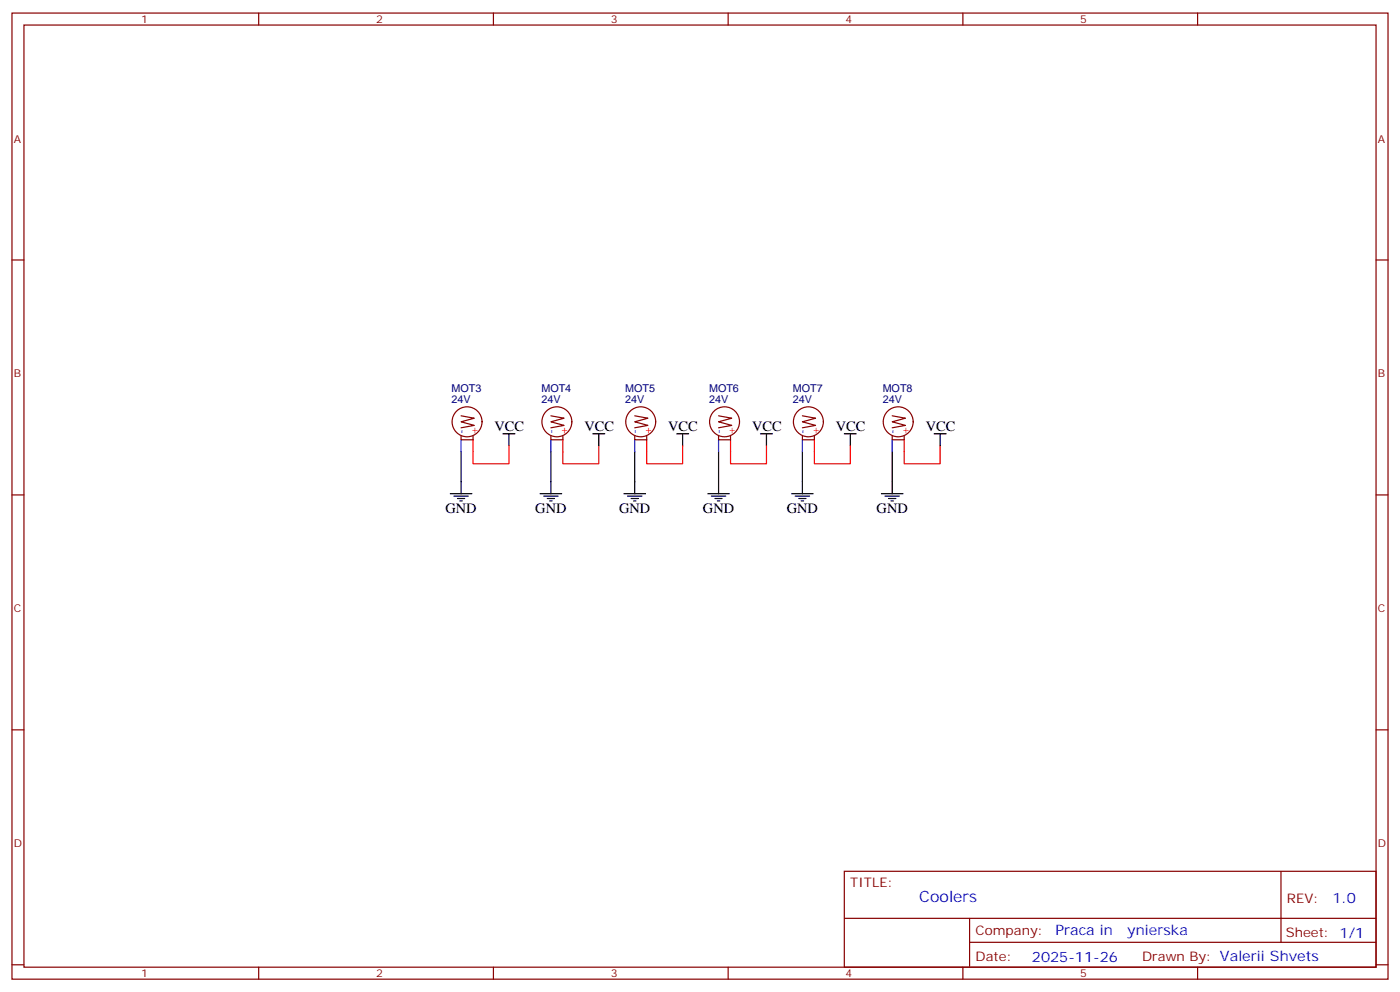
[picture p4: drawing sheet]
<svg xmlns="http://www.w3.org/2000/svg" width="412mm" height="292mm" viewBox="0 0 412 292" stroke-linecap="round" stroke-linejoin="round" font-family="sans-serif">
<g fill="none" stroke="#870000" stroke-width=".35">
<path d="M3.5 3.8h405.4v284.4h-405.4zM7.1 7.4h398.2v277.3h-398.2zM76.2 3.8v3.6M145.3 3.8v3.6M214.5 3.8v3.6M283.6 3.8v3.6M352.8 3.8v3.6M3.5 76.5h3.6M405.3 76.5h3.6M135.8 128.4v1h3.5v-1M135.8 122.4l3.9 .7-3.9 1 3.9 1.1-3.9 .7M162.3 128.4v1h3.5v-1"/>
<path d="M162.3 122.4l3.9 .7-3.9 1 3.9 1.1-3.9 .7M187 128.4v1h3.5v-1M187 122.4l3.9 .7-3.9 1 3.9 1.1-3.9 .7M211.7 128.4v1h3.5v-1M211.7 122.4l3.8 .7-3.8 1 3.8 1.1-3.8 .7M236.4 128.4v1h3.5v-1M236.4 122.4l3.8 .7-3.8 1 3.8 1.1-3.8 .7M262.8 128.4v1h3.5v-1M262.8 122.4l3.9 .7-3.9 1 3.9 1.1-3.9 .7M3.5 145.7h3.6M405.3 145.7h3.6M3.5 214.8h3.6"/>
<path d="M405.3 214.8h3.6M248.7 256.4h156.6v28.3h-156.6zM377.3 256.5v20.8M248.7 270.3h156.5M285.6 277.3h119.6M285.6 270.3v14.1M3.5 284h3.6M76.2 284.7v3.5M145.3 284.7v3.5M214.5 284.7v3.5M283.6 284.7v3.5M352.8 284.7v3.5"/>
<path d="M405.3 284h3.6"/>
<circle cx="137.6" cy="124.1" r="4.4"/>
<circle cx="164" cy="124.1" r="4.4"/>
<circle cx="188.7" cy="124.1" r="4.4"/>
<circle cx="213.4" cy="124.1" r="4.4"/>
<circle cx="238.1" cy="124.1" r="4.4"/>
<circle cx="264.6" cy="124.1" r="4.4"/>
</g>
<g fill="none" stroke="#000" stroke-width=".35">
<path d="M135.8 133v12.3M148.2 127.7h3.5M149.9 127.7v3.5M162.3 133v12.3M174.6 127.7h3.6M176.4 127.7v3.5M187 133v12.3M199.3 127.7h3.5M201.1 127.7v3.5M211.7 133v12.3M224 127.7h3.5M225.8 127.7v3.5"/>
<path d="M236.4 133v12.3M248.7 127.7h3.5M250.5 127.7v3.5M262.8 133v12.3M275.2 127.7h3.5M276.9 127.7v3.5M132.6 145.3h6.4M133.7 146h4.2M134.8 146.7h2.1M135.5 147.4h.7M159.1 145.3h6.4M160.2 146h4.2"/>
<path d="M161.2 146.7h2.1M161.9 147.4h.7M183.8 145.3h6.3M184.9 146h4.2M185.9 146.7h2.1M186.6 147.4h.7M208.5 145.3h6.3M209.5 146h4.3M210.6 146.7h2.1M211.3 147.4h.7M233.2 145.3h6.3M234.2 146h4.3"/>
<path d="M235.3 146.7h2.1M236 147.4h.7M259.6 145.3h6.4M260.7 146h4.2M261.8 146.7h2.1M262.5 147.4h.7"/>
</g>
<path d="M139.3 129.4v7.1h10.6v-5.3M165.8 129.4v7.1h10.6v-5.3M190.5 129.4v7.1h10.6v-5.3M215.2 129.4v7.1h10.6v-5.3M239.9 129.4v7.1h10.6v-5.3M266.3 129.4v7.1h10.6v-5.3" fill="none" stroke="#f00" stroke-width=".35"/>
<path d="M135.8 129.4v3.6M162.3 129.4v3.6M187 129.4v3.6M211.7 129.4v3.6M236.4 129.4v3.6M262.8 129.4v3.6" fill="none" stroke="#00f" stroke-width=".35"/>
<text font-size="4.6" fill="#00f" x="270.8" y="265.5">Coolers</text>
<g font-size="4.2">
<text x="145.7" y="127">VCC</text>
<text x="172.2" y="127">VCC</text>
<text x="196.8" y="127">VCC</text>
<text x="221.5" y="127">VCC</text>
<text x="246.2" y="127">VCC</text>
<text x="272.7" y="127">VCC</text>
<text x="131.2" y="151">GND</text>
<text x="157.7" y="151">GND</text>
<text x="182.4" y="151">GND</text>
<text x="207.1" y="151">GND</text>
<text x="231.8" y="151">GND</text>
<text x="258.2" y="151">GND</text>
</g>
<g font-size="4.2" fill="#00f">
<text x="392.5" y="265.7">1.0</text>
<text x="310.9" y="275.3">Praca in</text>
<text x="332.1" y="275.3">ynierska</text>
<text x="304" y="283.1">2025-11-26</text>
</g>
<g font-size="3.9" fill="#800">
<text x="250.5" y="261">TITLE:</text>
<text x="379.1" y="265.7">REV:</text>
<text x="287.4" y="275.2">Company:</text>
<text x="378.7" y="275.8">Sheet: 1/1</text>
<text x="287.4" y="282.9">Date:</text>
<text x="336.4" y="283">Drawn By: Valerii Shvets</text>
</g>
<g font-size="3.2" fill="#800">
<text x="41.6" y="6.8">1</text>
<text x="110.8" y="6.8">2</text>
<text x="179.9" y="6.8">3</text>
<text x="249.1" y="6.8">4</text>
<text x="318.2" y="6.8">5</text>
<text x="4.1" y="41.9">A</text>
<text x="405.9" y="41.9">A</text>
<text x="4.1" y="111.1">B</text>
<text x="405.9" y="111.1">B</text>
<text x="4.1" y="180.2">C</text>
<text x="405.9" y="180.2">C</text>
<text x="4.1" y="249.4">D</text>
<text x="405.9" y="249.4">D</text>
<text x="41.6" y="287.7">1</text>
<text x="110.8" y="287.7">2</text>
<text x="179.9" y="287.7">3</text>
<text x="249.1" y="287.7">4</text>
<text x="318.2" y="287.7">5</text>
</g>
<g font-size="3.2" fill="#000080">
<text x="133" y="118.7">24V</text>
<text x="133" y="115.5">MOT3</text>
<text x="159.5" y="118.7">24V</text>
<text x="159.5" y="115.5">MOT4</text>
<text x="184.2" y="118.7">24V</text>
<text x="184.2" y="115.5">MOT5</text>
<text x="208.9" y="118.7">24V</text>
<text x="208.9" y="115.5">MOT6</text>
<text x="233.6" y="118.7">24V</text>
<text x="233.6" y="115.5">MOT7</text>
<text x="260" y="118.7">24V</text>
<text x="260" y="115.5">MOT8</text>
</g>
<g font-size="3.2" fill="#00f">
<text x="136.9" y="127.8" transform="rotate(-90 136.9 127.8)">-</text>
<text x="163.3" y="127.8" transform="rotate(-90 163.3 127.8)">-</text>
<text x="188" y="127.8" transform="rotate(-90 188 127.8)">-</text>
<text x="212.7" y="127.8" transform="rotate(-90 212.7 127.8)">-</text>
<text x="237.4" y="127.8" transform="rotate(-90 237.4 127.8)">-</text>
<text x="263.9" y="127.8" transform="rotate(-90 263.9 127.8)">-</text>
</g>
<g font-size="3.2" fill="#f00">
<text x="140.8" y="128.1" transform="rotate(-90 140.8 128.1)">+</text>
<text x="167.2" y="128.1" transform="rotate(-90 167.2 128.1)">+</text>
<text x="191.9" y="128.1" transform="rotate(-90 191.9 128.1)">+</text>
<text x="216.6" y="128.1" transform="rotate(-90 216.6 128.1)">+</text>
<text x="241.3" y="128.1" transform="rotate(-90 241.3 128.1)">+</text>
<text x="267.8" y="128.1" transform="rotate(-90 267.8 128.1)">+</text>
</g>
</svg>
